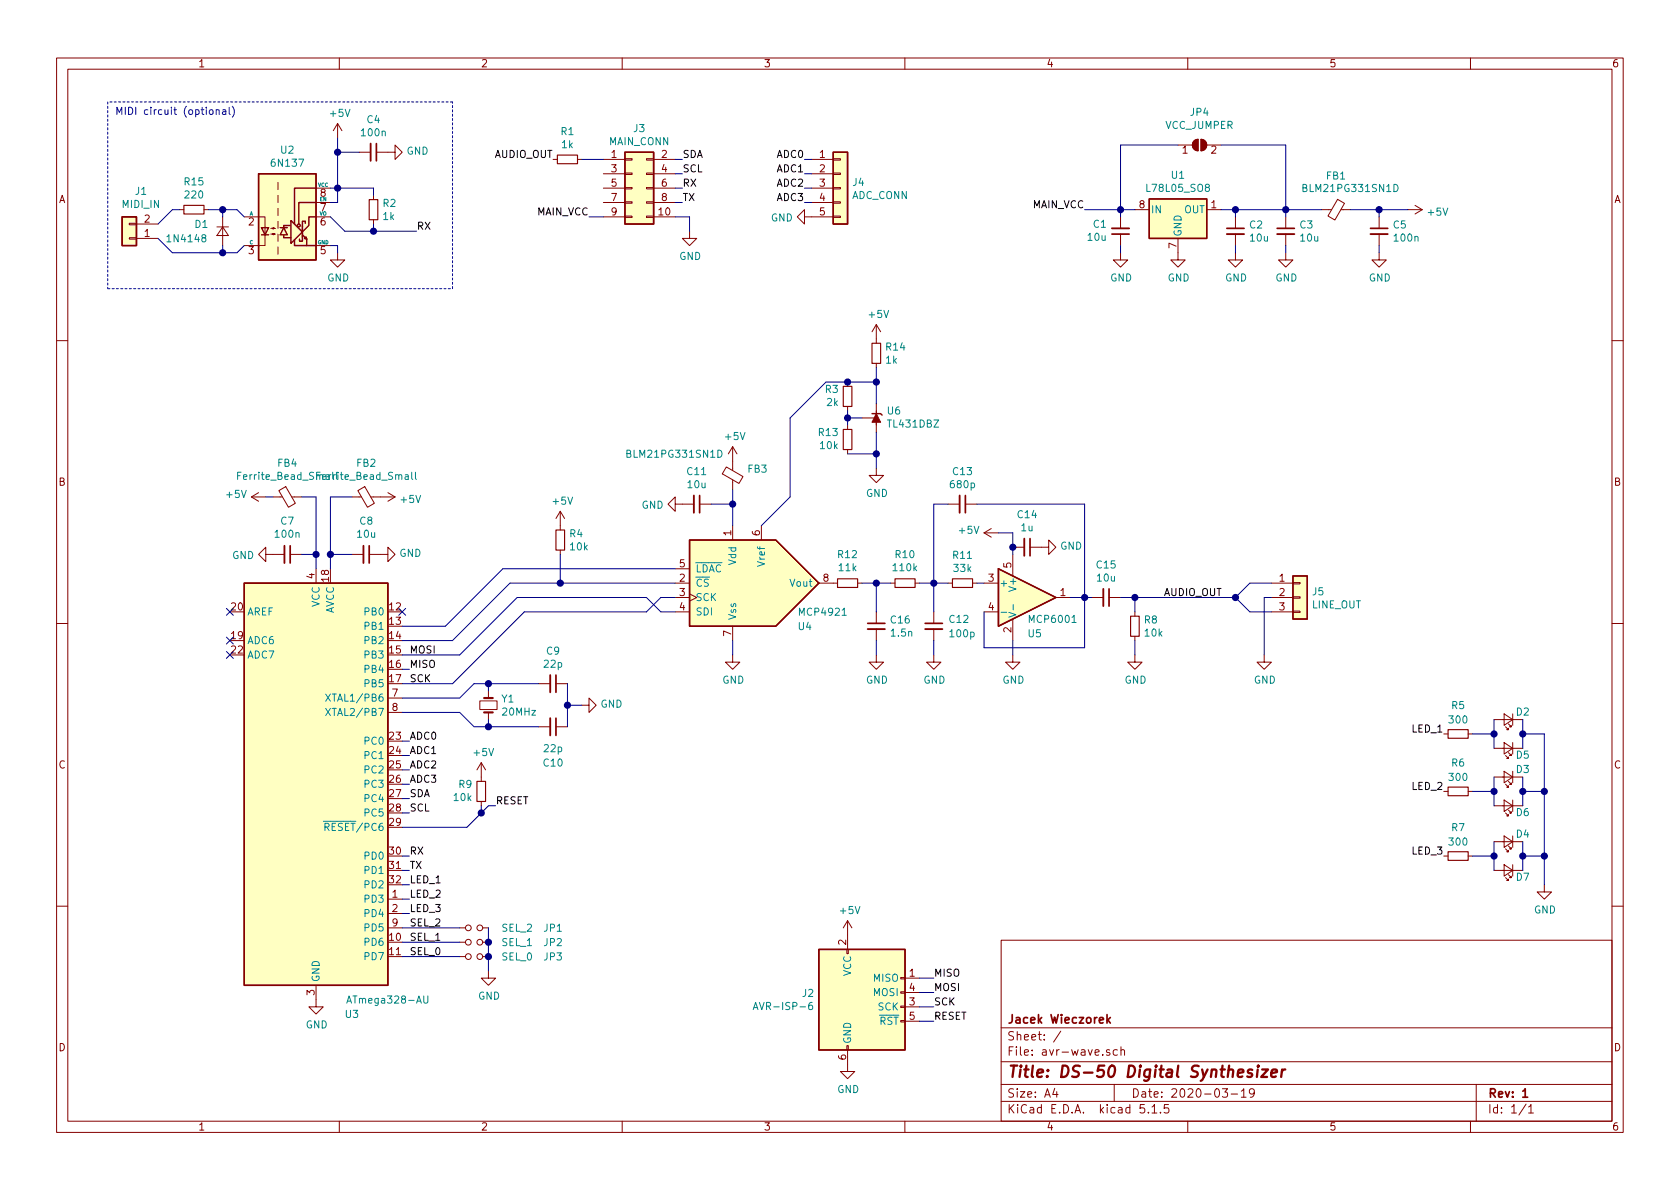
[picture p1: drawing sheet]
EESchema Schematic File Version 4
EELAYER 30 0
EELAYER END
$Descr A4 11693 8268
encoding utf-8
Sheet 1 1
Title "DS-50 Digital Synthesizer"
Date "2020-03-19"
Rev "1"
Comp "Jacek Wieczorek"
Comment1 ""
Comment2 ""
Comment3 ""
Comment4 ""
$EndDescr
$Comp
L MCU_Microchip_ATmega:ATmega328-AU U3
U 1 1
P 2200 5450
F 0 "U3" H 2450 3850 50  0000 C CNN
F 1 "ATmega328-AU" H 2700 3950 50  0000 C CNN
F 2 "Package_QFP:TQFP-32_7x7mm_P0.8mm" H 2200 5450 50  0001 C CIN
F 3 "http://ww1.microchip.com/downloads/en/DeviceDoc/ATmega328_P%20AVR%20MCU%20with%20picoPower%20Technology%20Data%20Sheet%2040001984A.pdf" H 2200 5450 50  0001 C CNN
	1    2200 5450
	1    0    0    -1  
$EndComp
$Comp
L Analog_DAC:MCP4921 U4
U 1 1
P 5100 4050
F 0 "U4" H 5550 3750 50  0000 L CNN
F 1 "MCP4921" H 5550 3850 50  0000 L CNN
F 2 "Package_SO:MSOP-8_3x3mm_P0.65mm" H 6100 3950 50  0001 C CNN
F 3 "http://ww1.microchip.com/downloads/en/DeviceDoc/22248a.pdf" H 6100 3950 50  0001 C CNN
	1    5100 4050
	1    0    0    -1  
$EndComp
$Comp
L Device:C_Small C11
U 1 1
P 4850 3500
F 0 "C11" V 4621 3500 50  0000 C CNN
F 1 "10u" V 4712 3500 50  0000 C CNN
F 2 "Capacitor_SMD:C_0805_2012Metric" H 4850 3500 50  0001 C CNN
F 3 "~" H 4850 3500 50  0001 C CNN
	1    4850 3500
	0    1    1    0   
$EndComp
Wire Wire Line
	4950 3500 5100 3500
Wire Wire Line
	5100 3500 5100 3650
Wire Wire Line
	5100 3500 5100 3400
Connection ~ 5100 3500
$Comp
L Device:Crystal_Small Y1
U 1 1
P 3400 4900
F 0 "Y1" V 3354 4988 50  0000 L CNN
F 1 "20MHz" V 3445 4988 50  0000 L CNN
F 2 "Crystal:Crystal_HC49-4H_Vertical" H 3400 4900 50  0001 C CNN
F 3 "~" H 3400 4900 50  0001 C CNN
	1    3400 4900
	0    1    1    0   
$EndComp
$Comp
L Device:C_Small C9
U 1 1
P 3850 4750
F 0 "C9" V 3621 4750 50  0000 C CNN
F 1 "22p" V 3712 4750 50  0000 C CNN
F 2 "Capacitor_SMD:C_0805_2012Metric" H 3850 4750 50  0001 C CNN
F 3 "~" H 3850 4750 50  0001 C CNN
	1    3850 4750
	0    1    1    0   
$EndComp
$Comp
L Device:C_Small C10
U 1 1
P 3850 5050
F 0 "C10" V 4100 5050 50  0000 C CNN
F 1 "22p" V 4000 5050 50  0000 C CNN
F 2 "Capacitor_SMD:C_0805_2012Metric" H 3850 5050 50  0001 C CNN
F 3 "~" H 3850 5050 50  0001 C CNN
	1    3850 5050
	0    1    1    0   
$EndComp
Wire Wire Line
	3950 5050 3950 4900
Wire Wire Line
	3750 5050 3400 5050
Wire Wire Line
	3400 5050 3400 5000
Wire Wire Line
	3750 4750 3400 4750
Wire Wire Line
	3400 4750 3400 4800
Wire Wire Line
	3200 4850 3300 4750
Wire Wire Line
	3300 4750 3400 4750
Connection ~ 3400 4750
Wire Wire Line
	3400 5050 3300 5050
Wire Wire Line
	3300 5050 3200 4950
Connection ~ 3400 5050
Wire Wire Line
	4050 4900 3950 4900
Connection ~ 3950 4900
Wire Wire Line
	3950 4900 3950 4750
Text Label 2850 4550 0    50   ~ 0
MOSI
Text Label 2850 4650 0    50   ~ 0
MISO
Wire Wire Line
	2800 4750 3150 4750
Text Label 2850 4750 0    50   ~ 0
SCK
Wire Wire Line
	2800 4850 3200 4850
Wire Wire Line
	2800 4950 3200 4950
Wire Wire Line
	2850 4650 2800 4650
Wire Wire Line
	3150 4750 3650 4250
Wire Wire Line
	3200 4550 3600 4150
Wire Wire Line
	2800 4550 3200 4550
Wire Wire Line
	3650 4250 4500 4250
Wire Wire Line
	4500 4250 4600 4150
Wire Wire Line
	4600 4150 4700 4150
Wire Wire Line
	4700 4250 4600 4250
Wire Wire Line
	4600 4250 4500 4150
Wire Wire Line
	4500 4150 3600 4150
Wire Wire Line
	4700 4050 3900 4050
Wire Wire Line
	3550 4050 3150 4450
Wire Wire Line
	3150 4450 2800 4450
Wire Wire Line
	2800 4350 3100 4350
Wire Wire Line
	3100 4350 3500 3950
$Comp
L Device:R_Small R1
U 1 1
P 3950 1100
F 0 "R1" V 3754 1100 50  0000 C CNN
F 1 "1k" V 3845 1100 50  0000 C CNN
F 2 "Resistor_SMD:R_0805_2012Metric" H 3950 1100 50  0001 C CNN
F 3 "~" H 3950 1100 50  0001 C CNN
	1    3950 1100
	0    1    1    0   
$EndComp
$Comp
L Device:R_Small R4
U 1 1
P 3900 3750
F 0 "R4" H 3959 3796 50  0000 L CNN
F 1 "10k" H 3959 3705 50  0000 L CNN
F 2 "Resistor_SMD:R_0805_2012Metric" H 3900 3750 50  0001 C CNN
F 3 "~" H 3900 3750 50  0001 C CNN
	1    3900 3750
	1    0    0    -1  
$EndComp
Wire Wire Line
	3900 3850 3900 4050
Connection ~ 3900 4050
Wire Wire Line
	3900 4050 3550 4050
$Comp
L power:+5V #PWR0101
U 1 1
P 3900 3650
F 0 "#PWR0101" H 3900 3500 50  0001 C CNN
F 1 "+5V" H 3915 3823 50  0000 C CNN
F 2 "" H 3900 3650 50  0001 C CNN
F 3 "" H 3900 3650 50  0001 C CNN
	1    3900 3650
	1    0    0    -1  
$EndComp
$Comp
L Device:Ferrite_Bead_Small FB3
U 1 1
P 5100 3300
F 0 "FB3" H 5200 3346 50  0000 L CNN
F 1 "BLM21PG331SN1D" H 4350 3450 50  0000 L CNN
F 2 "Inductor_SMD:L_0805_2012Metric" V 5030 3300 50  0001 C CNN
F 3 "~" H 5100 3300 50  0001 C CNN
	1    5100 3300
	1    0    0    -1  
$EndComp
$Comp
L power:+5V #PWR0102
U 1 1
P 5100 3200
F 0 "#PWR0102" H 5100 3050 50  0001 C CNN
F 1 "+5V" H 5115 3373 50  0000 C CNN
F 2 "" H 5100 3200 50  0001 C CNN
F 3 "" H 5100 3200 50  0001 C CNN
	1    5100 3200
	1    0    0    -1  
$EndComp
$Comp
L power:GND #PWR0103
U 1 1
P 5100 4550
F 0 "#PWR0103" H 5100 4300 50  0001 C CNN
F 1 "GND" H 5105 4377 50  0000 C CNN
F 2 "" H 5100 4550 50  0001 C CNN
F 3 "" H 5100 4550 50  0001 C CNN
	1    5100 4550
	1    0    0    -1  
$EndComp
$Comp
L Device:Ferrite_Bead_Small FB2
U 1 1
P 2550 3450
F 0 "FB2" V 2313 3450 50  0000 C CNN
F 1 "Ferrite_Bead_Small" V 2404 3450 50  0000 C CNN
F 2 "Inductor_SMD:L_0805_2012Metric" V 2480 3450 50  0001 C CNN
F 3 "~" H 2550 3450 50  0001 C CNN
	1    2550 3450
	0    -1   1    0   
$EndComp
$Comp
L Device:C_Small C7
U 1 1
P 2000 3850
F 0 "C7" V 2229 3850 50  0000 C CNN
F 1 "100n" V 2138 3850 50  0000 C CNN
F 2 "Capacitor_SMD:C_0805_2012Metric" H 2000 3850 50  0001 C CNN
F 3 "~" H 2000 3850 50  0001 C CNN
	1    2000 3850
	0    1    -1   0   
$EndComp
Wire Wire Line
	8500 1450 8600 1450
Wire Wire Line
	8600 1450 8600 1500
Wire Wire Line
	8600 1700 8600 1750
$Comp
L power:GND #PWR0105
U 1 1
P 8200 1750
F 0 "#PWR0105" H 8200 1500 50  0001 C CNN
F 1 "GND" H 8205 1577 50  0000 C CNN
F 2 "" H 8200 1750 50  0001 C CNN
F 3 "" H 8200 1750 50  0001 C CNN
	1    8200 1750
	1    0    0    -1  
$EndComp
$Comp
L power:GND #PWR0106
U 1 1
P 8600 1750
F 0 "#PWR0106" H 8600 1500 50  0001 C CNN
F 1 "GND" H 8605 1577 50  0000 C CNN
F 2 "" H 8600 1750 50  0001 C CNN
F 3 "" H 8600 1750 50  0001 C CNN
	1    8600 1750
	1    0    0    -1  
$EndComp
$Comp
L Device:C_Small C3
U 1 1
P 8950 1600
F 0 "C3" H 9042 1646 50  0000 L CNN
F 1 "10u" H 9042 1555 50  0000 L CNN
F 2 "Capacitor_SMD:C_0805_2012Metric" H 8950 1600 50  0001 C CNN
F 3 "~" H 8950 1600 50  0001 C CNN
	1    8950 1600
	1    0    0    -1  
$EndComp
Wire Wire Line
	8950 1500 8950 1450
Wire Wire Line
	8950 1450 8600 1450
Connection ~ 8600 1450
$Comp
L power:GND #PWR0107
U 1 1
P 8950 1750
F 0 "#PWR0107" H 8950 1500 50  0001 C CNN
F 1 "GND" H 8955 1577 50  0000 C CNN
F 2 "" H 8950 1750 50  0001 C CNN
F 3 "" H 8950 1750 50  0001 C CNN
	1    8950 1750
	1    0    0    -1  
$EndComp
Wire Wire Line
	8950 1750 8950 1700
$Comp
L Device:C_Small C1
U 1 1
P 7800 1600
F 0 "C1" H 7708 1554 50  0000 R CNN
F 1 "10u" H 7708 1645 50  0000 R CNN
F 2 "Capacitor_SMD:C_0805_2012Metric" H 7800 1600 50  0001 C CNN
F 3 "~" H 7800 1600 50  0001 C CNN
	1    7800 1600
	1    0    0    1   
$EndComp
$Comp
L power:GND #PWR0108
U 1 1
P 7800 1750
F 0 "#PWR0108" H 7800 1500 50  0001 C CNN
F 1 "GND" H 7805 1577 50  0000 C CNN
F 2 "" H 7800 1750 50  0001 C CNN
F 3 "" H 7800 1750 50  0001 C CNN
	1    7800 1750
	1    0    0    -1  
$EndComp
Wire Wire Line
	7800 1750 7800 1700
Wire Wire Line
	7900 1450 7800 1450
Wire Wire Line
	7800 1450 7800 1500
$Comp
L Device:Ferrite_Bead_Small FB1
U 1 1
P 9300 1450
F 0 "FB1" V 9063 1450 50  0000 C CNN
F 1 "BLM21PG331SN1D" V 9150 1550 50  0000 C CNN
F 2 "Inductor_SMD:L_0805_2012Metric" V 9230 1450 50  0001 C CNN
F 3 "~" H 9300 1450 50  0001 C CNN
	1    9300 1450
	0    1    1    0   
$EndComp
Wire Wire Line
	9200 1450 8950 1450
Connection ~ 8950 1450
$Comp
L Device:C_Small C5
U 1 1
P 9600 1600
F 0 "C5" H 9692 1646 50  0000 L CNN
F 1 "100n" H 9692 1555 50  0000 L CNN
F 2 "Capacitor_SMD:C_0805_2012Metric" H 9600 1600 50  0001 C CNN
F 3 "~" H 9600 1600 50  0001 C CNN
	1    9600 1600
	1    0    0    -1  
$EndComp
Wire Wire Line
	9600 1500 9600 1450
Wire Wire Line
	9600 1450 9400 1450
$Comp
L power:GND #PWR0109
U 1 1
P 9600 1750
F 0 "#PWR0109" H 9600 1500 50  0001 C CNN
F 1 "GND" H 9605 1577 50  0000 C CNN
F 2 "" H 9600 1750 50  0001 C CNN
F 3 "" H 9600 1750 50  0001 C CNN
	1    9600 1750
	1    0    0    -1  
$EndComp
Wire Wire Line
	9600 1750 9600 1700
$Comp
L power:+5V #PWR0110
U 1 1
P 9800 1450
F 0 "#PWR0110" H 9800 1300 50  0001 C CNN
F 1 "+5V" V 9815 1578 50  0000 L CNN
F 2 "" H 9800 1450 50  0001 C CNN
F 3 "" H 9800 1450 50  0001 C CNN
	1    9800 1450
	0    1    1    0   
$EndComp
Wire Wire Line
	9600 1450 9800 1450
Connection ~ 9600 1450
$Comp
L Device:C_Small C8
U 1 1
P 2550 3850
F 0 "C8" V 2779 3850 50  0000 C CNN
F 1 "10u" V 2688 3850 50  0000 C CNN
F 2 "Capacitor_SMD:C_0805_2012Metric" H 2550 3850 50  0001 C CNN
F 3 "~" H 2550 3850 50  0001 C CNN
	1    2550 3850
	0    1    -1   0   
$EndComp
Wire Wire Line
	2300 3950 2300 3850
Wire Wire Line
	2450 3850 2300 3850
Wire Wire Line
	2100 3850 2200 3850
Wire Wire Line
	2200 3850 2200 3950
$Comp
L power:GND #PWR0111
U 1 1
P 1900 3850
F 0 "#PWR0111" H 1900 3600 50  0001 C CNN
F 1 "GND" V 1905 3722 50  0000 R CNN
F 2 "" H 1900 3850 50  0001 C CNN
F 3 "" H 1900 3850 50  0001 C CNN
	1    1900 3850
	0    1    1    0   
$EndComp
$Comp
L power:GND #PWR0112
U 1 1
P 2650 3850
F 0 "#PWR0112" H 2650 3600 50  0001 C CNN
F 1 "GND" V 2655 3722 50  0000 R CNN
F 2 "" H 2650 3850 50  0001 C CNN
F 3 "" H 2650 3850 50  0001 C CNN
	1    2650 3850
	0    -1   -1   0   
$EndComp
Wire Wire Line
	2450 3450 2300 3450
Wire Wire Line
	2300 3450 2300 3850
Connection ~ 2300 3850
$Comp
L power:+5V #PWR0113
U 1 1
P 2650 3450
F 0 "#PWR0113" H 2650 3300 50  0001 C CNN
F 1 "+5V" V 2665 3578 50  0000 L CNN
F 2 "" H 2650 3450 50  0001 C CNN
F 3 "" H 2650 3450 50  0001 C CNN
	1    2650 3450
	0    1    1    0   
$EndComp
$Comp
L power:+5V #PWR0114
U 1 1
P 1850 3450
F 0 "#PWR0114" H 1850 3300 50  0001 C CNN
F 1 "+5V" V 1865 3578 50  0000 L CNN
F 2 "" H 1850 3450 50  0001 C CNN
F 3 "" H 1850 3450 50  0001 C CNN
	1    1850 3450
	0    -1   -1   0   
$EndComp
Wire Wire Line
	2200 3450 2200 3850
Connection ~ 2200 3850
$Comp
L Connector:AVR-ISP-6 J2
U 1 1
P 6000 7000
F 0 "J2" H 5671 7096 50  0000 R CNN
F 1 "AVR-ISP-6" H 5671 7005 50  0000 R CNN
F 2 "Connector_PinHeader_2.54mm:PinHeader_2x03_P2.54mm_Vertical" V 5750 7050 50  0001 C CNN
F 3 " ~" H 4725 6450 50  0001 C CNN
	1    6000 7000
	1    0    0    -1  
$EndComp
$Comp
L power:GND #PWR0116
U 1 1
P 5900 7400
F 0 "#PWR0116" H 5900 7150 50  0001 C CNN
F 1 "GND" H 5905 7227 50  0000 C CNN
F 2 "" H 5900 7400 50  0001 C CNN
F 3 "" H 5900 7400 50  0001 C CNN
	1    5900 7400
	1    0    0    -1  
$EndComp
$Comp
L power:+5V #PWR0117
U 1 1
P 5900 6500
F 0 "#PWR0117" H 5900 6350 50  0001 C CNN
F 1 "+5V" H 5915 6673 50  0000 C CNN
F 2 "" H 5900 6500 50  0001 C CNN
F 3 "" H 5900 6500 50  0001 C CNN
	1    5900 6500
	1    0    0    -1  
$EndComp
Text Label 6500 6800 0    50   ~ 0
MISO
Wire Wire Line
	6500 6800 6400 6800
Text Label 6500 6900 0    50   ~ 0
MOSI
Wire Wire Line
	6500 6900 6400 6900
Text Label 6500 7000 0    50   ~ 0
SCK
Wire Wire Line
	6500 7000 6400 7000
Text Label 6500 7100 0    50   ~ 0
RESET
Wire Wire Line
	6500 7100 6400 7100
$Comp
L Device:Jumper_NO_Small JP3
U 1 1
P 3300 6650
F 0 "JP3" H 3850 6650 50  0000 C CNN
F 1 "SEL_0" H 3600 6650 50  0000 C CNN
F 2 "Connector_PinHeader_2.54mm:PinHeader_1x02_P2.54mm_Vertical" H 3300 6650 50  0001 C CNN
F 3 "~" H 3300 6650 50  0001 C CNN
	1    3300 6650
	1    0    0    -1  
$EndComp
$Comp
L Device:Jumper_NO_Small JP2
U 1 1
P 3300 6550
F 0 "JP2" H 3850 6550 50  0000 C CNN
F 1 "SEL_1" H 3600 6550 50  0000 C CNN
F 2 "Connector_PinHeader_2.54mm:PinHeader_1x02_P2.54mm_Vertical" H 3300 6550 50  0001 C CNN
F 3 "~" H 3300 6550 50  0001 C CNN
	1    3300 6550
	1    0    0    -1  
$EndComp
$Comp
L Device:Jumper_NO_Small JP1
U 1 1
P 3300 6450
F 0 "JP1" H 3850 6450 50  0000 C CNN
F 1 "SEL_2" H 3600 6450 50  0000 C CNN
F 2 "Connector_PinHeader_2.54mm:PinHeader_1x02_P2.54mm_Vertical" H 3300 6450 50  0001 C CNN
F 3 "~" H 3300 6450 50  0001 C CNN
	1    3300 6450
	1    0    0    -1  
$EndComp
$Comp
L power:GND #PWR0118
U 1 1
P 3400 6750
F 0 "#PWR0118" H 3400 6500 50  0001 C CNN
F 1 "GND" H 3405 6577 50  0000 C CNN
F 2 "" H 3400 6750 50  0001 C CNN
F 3 "" H 3400 6750 50  0001 C CNN
	1    3400 6750
	1    0    0    -1  
$EndComp
Wire Wire Line
	3400 6750 3400 6650
Wire Wire Line
	3400 6650 3400 6550
Connection ~ 3400 6650
Wire Wire Line
	3400 6450 3400 6550
Connection ~ 3400 6550
Wire Wire Line
	3200 6650 2800 6650
Wire Wire Line
	2800 6550 3200 6550
Wire Wire Line
	3200 6450 2800 6450
Text Label 2850 5950 0    50   ~ 0
RX
Wire Wire Line
	2850 5950 2800 5950
Text Label 2850 6050 0    50   ~ 0
TX
Wire Wire Line
	2850 6050 2800 6050
NoConn ~ 1600 4450
NoConn ~ 1600 4550
$Comp
L Connector_Generic:Conn_02x05_Odd_Even J3
U 1 1
P 4400 1300
F 0 "J3" H 4450 1717 50  0000 C CNN
F 1 "MAIN_CONN" H 4450 1626 50  0000 C CNN
F 2 "Connector_PinSocket_2.54mm:PinSocket_2x05_P2.54mm_Vertical" H 4400 1300 50  0001 C CNN
F 3 "~" H 4400 1300 50  0001 C CNN
	1    4400 1300
	1    0    0    -1  
$EndComp
$Comp
L power:GND #PWR0120
U 1 1
P 4800 1600
F 0 "#PWR0120" H 4800 1350 50  0001 C CNN
F 1 "GND" H 4805 1427 50  0000 C CNN
F 2 "" H 4800 1600 50  0001 C CNN
F 3 "" H 4800 1600 50  0001 C CNN
	1    4800 1600
	1    0    0    -1  
$EndComp
Wire Wire Line
	4800 1600 4800 1500
Wire Wire Line
	4800 1500 4700 1500
Text Label 2850 5150 0    50   ~ 0
ADC0
Text Label 2850 5250 0    50   ~ 0
ADC1
Text Label 2850 5350 0    50   ~ 0
ADC2
Text Label 2850 5450 0    50   ~ 0
ADC3
Wire Wire Line
	2850 5550 2800 5550
Wire Wire Line
	2800 5450 2850 5450
Wire Wire Line
	2850 5350 2800 5350
Wire Wire Line
	2800 5250 2850 5250
Wire Wire Line
	2850 5150 2800 5150
Text Label 2850 5550 0    50   ~ 0
SDA
Text Label 2850 5650 0    50   ~ 0
SCL
Wire Wire Line
	2800 5650 2850 5650
Text Label 4750 1100 0    50   ~ 0
SDA
Wire Wire Line
	4750 1200 4700 1200
Text Label 4750 1200 0    50   ~ 0
SCL
Wire Wire Line
	4750 1100 4700 1100
$Comp
L power:GND #PWR0121
U 1 1
P 2200 6950
F 0 "#PWR0121" H 2200 6700 50  0001 C CNN
F 1 "GND" H 2205 6777 50  0000 C CNN
F 2 "" H 2200 6950 50  0001 C CNN
F 3 "" H 2200 6950 50  0001 C CNN
	1    2200 6950
	1    0    0    -1  
$EndComp
Text Label 3850 1100 2    50   ~ 0
AUDIO_OUT
$Comp
L Device:R_Small R5
U 1 1
P 10150 5100
F 0 "R5" V 9950 5100 50  0000 C CNN
F 1 "300" V 10050 5100 50  0000 C CNN
F 2 "Resistor_SMD:R_0805_2012Metric" H 10150 5100 50  0001 C CNN
F 3 "~" H 10150 5100 50  0001 C CNN
	1    10150 5100
	0    1    1    0   
$EndComp
$Comp
L Device:R_Small R6
U 1 1
P 10150 5500
F 0 "R6" V 9950 5500 50  0000 C CNN
F 1 "300" V 10050 5500 50  0000 C CNN
F 2 "Resistor_SMD:R_0805_2012Metric" H 10150 5500 50  0001 C CNN
F 3 "~" H 10150 5500 50  0001 C CNN
	1    10150 5500
	0    1    1    0   
$EndComp
$Comp
L Device:R_Small R7
U 1 1
P 10150 5950
F 0 "R7" V 9950 5950 50  0000 C CNN
F 1 "300" V 10050 5950 50  0000 C CNN
F 2 "Resistor_SMD:R_0805_2012Metric" H 10150 5950 50  0001 C CNN
F 3 "~" H 10150 5950 50  0001 C CNN
	1    10150 5950
	0    1    1    0   
$EndComp
$Comp
L Device:LED_Small D2
U 1 1
P 10500 5000
F 0 "D2" H 10400 4950 50  0000 C CNN
F 1 "LED_Small" H 10500 4886 50  0001 C CNN
F 2 "LED_SMD:LED_0805_2012Metric" V 10500 5000 50  0001 C CNN
F 3 "~" V 10500 5000 50  0001 C CNN
	1    10500 5000
	-1   0    0    1   
$EndComp
$Comp
L Device:LED_Small D3
U 1 1
P 10500 5400
F 0 "D3" H 10400 5350 50  0000 C CNN
F 1 "LED_Small" H 10500 5286 50  0001 C CNN
F 2 "LED_SMD:LED_0805_2012Metric" V 10500 5400 50  0001 C CNN
F 3 "~" V 10500 5400 50  0001 C CNN
	1    10500 5400
	-1   0    0    1   
$EndComp
$Comp
L Device:LED_Small D4
U 1 1
P 10500 5850
F 0 "D4" H 10400 5800 50  0000 C CNN
F 1 "LED_Small" H 10500 5736 50  0001 C CNN
F 2 "LED_SMD:LED_0805_2012Metric" V 10500 5850 50  0001 C CNN
F 3 "~" V 10500 5850 50  0001 C CNN
	1    10500 5850
	-1   0    0    1   
$EndComp
Wire Wire Line
	1650 1750 1700 1700
Wire Wire Line
	1550 1750 1200 1750
Connection ~ 1550 1750
Wire Wire Line
	1550 1700 1550 1750
Wire Wire Line
	1550 1450 1650 1450
Wire Wire Line
	1550 1500 1550 1450
Wire Wire Line
	1100 1550 1200 1450
Wire Wire Line
	1200 1750 1100 1650
Wire Wire Line
	1650 1750 1550 1750
Wire Wire Line
	1700 1500 1650 1450
$Comp
L Connector_Generic:Conn_01x02 J1
U 1 1
P 900 1650
F 0 "J1" H 818 1325 50  0000 C CNN
F 1 "MIDI_IN" H 818 1416 50  0000 C CNN
F 2 "Connector_PinHeader_2.54mm:PinHeader_1x02_P2.54mm_Vertical" H 900 1650 50  0001 C CNN
F 3 "~" H 900 1650 50  0001 C CNN
	1    900  1650
	-1   0    0    1   
$EndComp
Connection ~ 2600 1600
Wire Wire Line
	2900 1600 2600 1600
Connection ~ 2350 1050
Wire Wire Line
	2350 1050 2350 1300
Wire Wire Line
	2350 1050 2350 950 
Wire Wire Line
	2500 1050 2350 1050
Text Label 2900 1600 0    50   ~ 0
RX
Wire Wire Line
	2600 1550 2600 1600
Wire Wire Line
	2600 1350 2600 1300
Wire Wire Line
	2400 1600 2600 1600
Wire Wire Line
	2300 1500 2400 1600
$Comp
L power:GND #PWR0123
U 1 1
P 2700 1050
F 0 "#PWR0123" H 2700 800 50  0001 C CNN
F 1 "GND" V 2705 922 50  0000 R CNN
F 2 "" H 2700 1050 50  0001 C CNN
F 3 "" H 2700 1050 50  0001 C CNN
	1    2700 1050
	0    -1   -1   0   
$EndComp
$Comp
L Device:C_Small C4
U 1 1
P 2600 1050
F 0 "C4" V 2371 1050 50  0000 C CNN
F 1 "100n" V 2462 1050 50  0000 C CNN
F 2 "Capacitor_SMD:C_0805_2012Metric" H 2600 1050 50  0001 C CNN
F 3 "~" H 2600 1050 50  0001 C CNN
	1    2600 1050
	0    1    1    0   
$EndComp
Wire Wire Line
	2600 1300 2350 1300
Connection ~ 2350 1300
Wire Wire Line
	2300 1400 2350 1400
$Comp
L Device:R_Small R2
U 1 1
P 2600 1450
F 0 "R2" H 2659 1496 50  0000 L CNN
F 1 "1k" H 2659 1405 50  0000 L CNN
F 2 "Resistor_SMD:R_0805_2012Metric" H 2600 1450 50  0001 C CNN
F 3 "~" H 2600 1450 50  0001 C CNN
	1    2600 1450
	1    0    0    -1  
$EndComp
Wire Wire Line
	2350 1300 2300 1300
$Comp
L power:+5V #PWR0124
U 1 1
P 2350 950
F 0 "#PWR0124" H 2350 800 50  0001 C CNN
F 1 "+5V" H 2365 1123 50  0000 C CNN
F 2 "" H 2350 950 50  0001 C CNN
F 3 "" H 2350 950 50  0001 C CNN
	1    2350 950 
	1    0    0    -1  
$EndComp
Wire Wire Line
	2350 1700 2300 1700
Wire Wire Line
	2350 1750 2350 1700
$Comp
L power:GND #PWR0125
U 1 1
P 2350 1750
F 0 "#PWR0125" H 2350 1500 50  0001 C CNN
F 1 "GND" H 2355 1577 50  0000 C CNN
F 2 "" H 2350 1750 50  0001 C CNN
F 3 "" H 2350 1750 50  0001 C CNN
	1    2350 1750
	1    0    0    -1  
$EndComp
$Comp
L Device:D_Small D1
U 1 1
P 1550 1600
F 0 "D1" V 1500 1400 50  0000 L CNN
F 1 "1N4148" V 1600 1200 50  0000 L CNN
F 2 "Diode_SMD:D_SOD-323_HandSoldering" V 1550 1600 50  0001 C CNN
F 3 "~" V 1550 1600 50  0001 C CNN
	1    1550 1600
	0    1    1    0   
$EndComp
$Comp
L Isolator:6N137 U2
U 1 1
P 2000 1500
F 0 "U2" H 2000 1967 50  0000 C CNN
F 1 "6N137" H 2000 1876 50  0000 C CNN
F 2 "Package_DIP:DIP-8_W7.62mm" H 2000 1000 50  0001 C CNN
F 3 "https://docs.broadcom.com/docs/AV02-0940EN" H 1150 2050 50  0001 C CNN
	1    2000 1500
	1    0    0    -1  
$EndComp
Wire Notes Line
	750  2000 3150 2000
Wire Notes Line
	3150 2000 3150 700 
Wire Notes Line
	3150 700  750  700 
Wire Notes Line
	750  700  750  2000
Text Notes 800  800  0    50   ~ 0
MIDI circuit (optional)
$Comp
L power:GND #PWR0126
U 1 1
P 4050 4900
F 0 "#PWR0126" H 4050 4650 50  0001 C CNN
F 1 "GND" V 4055 4772 50  0000 R CNN
F 2 "" H 4050 4900 50  0001 C CNN
F 3 "" H 4050 4900 50  0001 C CNN
	1    4050 4900
	0    -1   -1   0   
$EndComp
Text Label 4750 1300 0    50   ~ 0
RX
Text Label 4750 1400 0    50   ~ 0
TX
Wire Wire Line
	4750 1400 4700 1400
Wire Wire Line
	4700 1300 4750 1300
NoConn ~ 2800 4250
$Comp
L Connector_Generic:Conn_01x05 J4
U 1 1
P 5850 1300
F 0 "J4" H 5930 1342 50  0000 L CNN
F 1 "ADC_CONN" H 5930 1251 50  0000 L CNN
F 2 "Connector_PinHeader_2.54mm:PinHeader_1x05_P2.54mm_Vertical" H 5850 1300 50  0001 C CNN
F 3 "~" H 5850 1300 50  0001 C CNN
	1    5850 1300
	1    0    0    -1  
$EndComp
Text Label 5600 1100 2    50   ~ 0
ADC0
Text Label 5600 1200 2    50   ~ 0
ADC1
Text Label 5600 1300 2    50   ~ 0
ADC2
Text Label 5600 1400 2    50   ~ 0
ADC3
Wire Wire Line
	5600 1100 5650 1100
Wire Wire Line
	5600 1200 5650 1200
Wire Wire Line
	5600 1300 5650 1300
Wire Wire Line
	5600 1400 5650 1400
$Comp
L power:GND #PWR0128
U 1 1
P 5650 1500
F 0 "#PWR0128" H 5650 1250 50  0001 C CNN
F 1 "GND" V 5655 1372 50  0000 R CNN
F 2 "" H 5650 1500 50  0001 C CNN
F 3 "" H 5650 1500 50  0001 C CNN
	1    5650 1500
	0    1    1    0   
$EndComp
$Comp
L power:GND #PWR0129
U 1 1
P 4750 3500
F 0 "#PWR0129" H 4750 3250 50  0001 C CNN
F 1 "GND" V 4755 3372 50  0000 R CNN
F 2 "" H 4750 3500 50  0001 C CNN
F 3 "" H 4750 3500 50  0001 C CNN
	1    4750 3500
	0    1    1    0   
$EndComp
Wire Wire Line
	7550 1450 7800 1450
Connection ~ 7800 1450
Text Label 3450 5600 0    50   ~ 0
RESET
$Comp
L Device:R_Small R9
U 1 1
P 3350 5500
F 0 "R9" H 3291 5454 50  0000 R CNN
F 1 "10k" H 3291 5545 50  0000 R CNN
F 2 "Resistor_SMD:R_0805_2012Metric" H 3350 5500 50  0001 C CNN
F 3 "~" H 3350 5500 50  0001 C CNN
	1    3350 5500
	1    0    0    1   
$EndComp
Wire Wire Line
	3400 5600 3350 5650
Wire Wire Line
	3350 5650 3250 5750
Wire Wire Line
	2800 5750 3250 5750
Connection ~ 3350 5650
Wire Wire Line
	3350 5650 3350 5600
$Comp
L power:+5V #PWR0131
U 1 1
P 3350 5400
F 0 "#PWR0131" H 3350 5250 50  0001 C CNN
F 1 "+5V" H 3365 5573 50  0000 C CNN
F 2 "" H 3350 5400 50  0001 C CNN
F 3 "" H 3350 5400 50  0001 C CNN
	1    3350 5400
	1    0    0    -1  
$EndComp
Wire Wire Line
	3450 5600 3400 5600
Text Label 7550 1450 2    50   ~ 0
MAIN_VCC
$Comp
L Jumper:SolderJumper_2_Open JP4
U 1 1
P 8350 1000
F 0 "JP4" H 8350 775 50  0000 C CNN
F 1 "VCC_JUMPER" H 8350 866 50  0000 C CNN
F 2 "Jumper:SolderJumper-2_P1.3mm_Open_RoundedPad1.0x1.5mm" H 8350 1000 50  0001 C CNN
F 3 "~" H 8350 1000 50  0001 C CNN
	1    8350 1000
	1    0    0    1   
$EndComp
Wire Wire Line
	8200 1000 7800 1000
Wire Wire Line
	7800 1000 7800 1450
Wire Wire Line
	8500 1000 8950 1000
Wire Wire Line
	8950 1000 8950 1450
Connection ~ 7050 3800
Wire Wire Line
	7050 3700 7050 3800
Wire Wire Line
	6950 3700 7050 3700
Wire Wire Line
	7050 3850 7050 3800
$Comp
L power:GND #PWR0119
U 1 1
P 7250 3800
F 0 "#PWR0119" H 7250 3550 50  0001 C CNN
F 1 "GND" V 7255 3672 50  0000 R CNN
F 2 "" H 7250 3800 50  0001 C CNN
F 3 "" H 7250 3800 50  0001 C CNN
	1    7250 3800
	0    -1   -1   0   
$EndComp
Wire Wire Line
	6800 3500 7550 3500
$Comp
L Amplifier_Operational:MCP6001-OT U5
U 1 1
P 7150 4150
F 0 "U5" H 7150 3900 50  0000 L CNN
F 1 "MCP6001" H 7150 4000 50  0000 L CNN
F 2 "Package_TO_SOT_SMD:SOT-23-5" H 7050 3950 50  0001 L CNN
F 3 "http://ww1.microchip.com/downloads/en/DeviceDoc/21733j.pdf" H 7150 4350 50  0001 C CNN
	1    7150 4150
	1    0    0    -1  
$EndComp
$Comp
L Device:C_Small C14
U 1 1
P 7150 3800
F 0 "C14" V 6921 3800 50  0000 C CNN
F 1 "1u" V 7012 3800 50  0000 C CNN
F 2 "Capacitor_SMD:C_0805_2012Metric" H 7150 3800 50  0001 C CNN
F 3 "~" H 7150 3800 50  0001 C CNN
	1    7150 3800
	0    1    1    0   
$EndComp
$Comp
L power:+5V #PWR0130
U 1 1
P 6950 3700
F 0 "#PWR0130" H 6950 3550 50  0001 C CNN
F 1 "+5V" V 6965 3828 50  0000 L CNN
F 2 "" H 6950 3700 50  0001 C CNN
F 3 "" H 6950 3700 50  0001 C CNN
	1    6950 3700
	0    -1   -1   0   
$EndComp
Wire Wire Line
	7550 3500 7550 4150
Wire Wire Line
	6500 3500 6500 4050
Wire Wire Line
	6500 3500 6600 3500
$Comp
L Device:C_Small C13
U 1 1
P 6700 3500
F 0 "C13" V 6471 3500 50  0000 C CNN
F 1 "680p" V 6562 3500 50  0000 C CNN
F 2 "Capacitor_SMD:C_0805_2012Metric" H 6700 3500 50  0001 C CNN
F 3 "~" H 6700 3500 50  0001 C CNN
	1    6700 3500
	0    1    1    0   
$EndComp
Connection ~ 6500 4050
Wire Wire Line
	6500 4050 6400 4050
$Comp
L Device:R_Small R10
U 1 1
P 6300 4050
F 0 "R10" V 6496 4050 50  0000 C CNN
F 1 "110k" V 6405 4050 50  0000 C CNN
F 2 "Resistor_SMD:R_0805_2012Metric" H 6300 4050 50  0001 C CNN
F 3 "~" H 6300 4050 50  0001 C CNN
	1    6300 4050
	0    -1   -1   0   
$EndComp
Wire Wire Line
	6800 4050 6850 4050
Wire Wire Line
	6500 4050 6600 4050
Wire Wire Line
	6500 4250 6500 4050
Wire Wire Line
	6500 4550 6500 4450
$Comp
L power:GND #PWR0132
U 1 1
P 6500 4550
F 0 "#PWR0132" H 6500 4300 50  0001 C CNN
F 1 "GND" H 6505 4377 50  0000 C CNN
F 2 "" H 6500 4550 50  0001 C CNN
F 3 "" H 6500 4550 50  0001 C CNN
	1    6500 4550
	1    0    0    -1  
$EndComp
Wire Wire Line
	7050 4550 7050 4450
$Comp
L power:GND #PWR0133
U 1 1
P 7050 4550
F 0 "#PWR0133" H 7050 4300 50  0001 C CNN
F 1 "GND" H 7055 4377 50  0000 C CNN
F 2 "" H 7050 4550 50  0001 C CNN
F 3 "" H 7050 4550 50  0001 C CNN
	1    7050 4550
	1    0    0    -1  
$EndComp
Wire Wire Line
	7550 4150 7450 4150
Connection ~ 7550 4150
Wire Wire Line
	7550 4500 7550 4150
$Comp
L Device:R_Small R11
U 1 1
P 6700 4050
F 0 "R11" V 6504 4050 50  0000 C CNN
F 1 "33k" V 6595 4050 50  0000 C CNN
F 2 "Resistor_SMD:R_0805_2012Metric" H 6700 4050 50  0001 C CNN
F 3 "~" H 6700 4050 50  0001 C CNN
	1    6700 4050
	0    1    1    0   
$EndComp
Wire Wire Line
	7600 4150 7550 4150
Text Label 8100 4150 0    50   ~ 0
AUDIO_OUT
$Comp
L power:GND #PWR0104
U 1 1
P 7900 4550
F 0 "#PWR0104" H 7900 4300 50  0001 C CNN
F 1 "GND" H 7905 4377 50  0000 C CNN
F 2 "" H 7900 4550 50  0001 C CNN
F 3 "" H 7900 4550 50  0001 C CNN
	1    7900 4550
	1    0    0    -1  
$EndComp
$Comp
L Device:R_Small R8
U 1 1
P 7900 4350
F 0 "R8" H 7959 4396 50  0000 L CNN
F 1 "10k" H 7959 4305 50  0000 L CNN
F 2 "Resistor_SMD:R_0805_2012Metric" H 7900 4350 50  0001 C CNN
F 3 "~" H 7900 4350 50  0001 C CNN
	1    7900 4350
	1    0    0    -1  
$EndComp
Text Label 4100 1500 2    50   ~ 0
MAIN_VCC
Wire Wire Line
	4100 1500 4200 1500
Wire Wire Line
	4050 1100 4200 1100
$Comp
L Connector_Generic:Conn_01x03 J5
U 1 1
P 9050 4150
F 0 "J5" H 9130 4192 50  0000 L CNN
F 1 "LINE_OUT" H 9130 4101 50  0000 L CNN
F 2 "Connector_PinHeader_2.54mm:PinHeader_1x03_P2.54mm_Vertical" H 9050 4150 50  0001 C CNN
F 3 "~" H 9050 4150 50  0001 C CNN
	1    9050 4150
	1    0    0    -1  
$EndComp
Wire Wire Line
	8850 4050 8700 4050
Wire Wire Line
	8700 4050 8600 4150
Wire Wire Line
	8850 4150 8800 4150
Wire Wire Line
	8800 4150 8800 4550
$Comp
L power:GND #PWR0127
U 1 1
P 8800 4550
F 0 "#PWR0127" H 8800 4300 50  0001 C CNN
F 1 "GND" H 8805 4377 50  0000 C CNN
F 2 "" H 8800 4550 50  0001 C CNN
F 3 "" H 8800 4550 50  0001 C CNN
	1    8800 4550
	1    0    0    -1  
$EndComp
Wire Wire Line
	8700 4250 8600 4150
Wire Wire Line
	8850 4250 8700 4250
Connection ~ 8600 4150
Wire Wire Line
	7800 4150 7900 4150
Wire Wire Line
	7900 4150 8600 4150
Connection ~ 7900 4150
$Comp
L Device:C_Small C2
U 1 1
P 8600 1600
F 0 "C2" H 8692 1646 50  0000 L CNN
F 1 "10u" H 8692 1555 50  0000 L CNN
F 2 "Capacitor_SMD:C_0805_2012Metric" H 8600 1600 50  0001 C CNN
F 3 "~" H 8600 1600 50  0001 C CNN
	1    8600 1600
	1    0    0    -1  
$EndComp
$Comp
L Device:C_Small C15
U 1 1
P 7700 4150
F 0 "C15" V 7471 4150 50  0000 C CNN
F 1 "10u" V 7562 4150 50  0000 C CNN
F 2 "Capacitor_SMD:C_0805_2012Metric" H 7700 4150 50  0001 C CNN
F 3 "~" H 7700 4150 50  0001 C CNN
	1    7700 4150
	0    1    1    0   
$EndComp
Wire Wire Line
	7900 4150 7900 4250
Wire Wire Line
	7900 4450 7900 4550
$Comp
L Regulator_Linear:L78L05_SO8 U1
U 1 1
P 8200 1450
F 0 "U1" H 8200 1692 50  0000 C CNN
F 1 "L78L05_SO8" H 8200 1601 50  0000 C CNN
F 2 "Package_SO:SOIC-8_3.9x4.9mm_P1.27mm" H 8300 1650 50  0001 C CIN
F 3 "http://www.st.com/content/ccc/resource/technical/document/datasheet/15/55/e5/aa/23/5b/43/fd/CD00000446.pdf/files/CD00000446.pdf/jcr:content/translations/en.CD00000446.pdf" H 8400 1450 50  0001 C CNN
	1    8200 1450
	1    0    0    -1  
$EndComp
$Comp
L Device:C_Small C16
U 1 1
P 6100 4350
F 0 "C16" H 6192 4396 50  0000 L CNN
F 1 "1.5n" H 6192 4305 50  0000 L CNN
F 2 "Capacitor_SMD:C_0805_2012Metric" H 6100 4350 50  0001 C CNN
F 3 "~" H 6100 4350 50  0001 C CNN
	1    6100 4350
	1    0    0    -1  
$EndComp
Wire Wire Line
	6100 4250 6100 4050
Wire Wire Line
	6100 4050 6000 4050
Wire Wire Line
	6100 4050 6200 4050
Connection ~ 6100 4050
$Comp
L power:GND #PWR0134
U 1 1
P 6100 4550
F 0 "#PWR0134" H 6100 4300 50  0001 C CNN
F 1 "GND" H 6105 4377 50  0000 C CNN
F 2 "" H 6100 4550 50  0001 C CNN
F 3 "" H 6100 4550 50  0001 C CNN
	1    6100 4550
	1    0    0    -1  
$EndComp
Wire Wire Line
	6100 4550 6100 4450
$Comp
L Device:R_Small R12
U 1 1
P 5900 4050
F 0 "R12" V 6096 4050 50  0000 C CNN
F 1 "11k" V 6005 4050 50  0000 C CNN
F 2 "Resistor_SMD:R_0805_2012Metric" H 5900 4050 50  0001 C CNN
F 3 "~" H 5900 4050 50  0001 C CNN
	1    5900 4050
	0    -1   -1   0   
$EndComp
Wire Wire Line
	5100 4550 5100 4450
Wire Wire Line
	3500 3950 4700 3950
$Comp
L Device:Ferrite_Bead_Small FB4
U 1 1
P 2000 3450
F 0 "FB4" V 1763 3450 50  0000 C CNN
F 1 "Ferrite_Bead_Small" V 1854 3450 50  0000 C CNN
F 2 "Inductor_SMD:L_0805_2012Metric" V 1930 3450 50  0001 C CNN
F 3 "~" H 2000 3450 50  0001 C CNN
	1    2000 3450
	0    -1   1    0   
$EndComp
Wire Wire Line
	2100 3450 2200 3450
Wire Wire Line
	1900 3450 1850 3450
$Comp
L Device:LED_Small D5
U 1 1
P 10500 5200
F 0 "D5" H 10400 5250 50  0000 C CNN
F 1 "LED_Small" H 10500 5086 50  0001 C CNN
F 2 "LED_SMD:LED_0805_2012Metric" V 10500 5200 50  0001 C CNN
F 3 "~" V 10500 5200 50  0001 C CNN
	1    10500 5200
	-1   0    0    1   
$EndComp
Wire Wire Line
	10400 5200 10400 5100
Wire Wire Line
	10400 5100 10250 5100
Connection ~ 10400 5100
Wire Wire Line
	10400 5100 10400 5000
Wire Wire Line
	10600 5000 10600 5100
$Comp
L Device:LED_Small D6
U 1 1
P 10500 5600
F 0 "D6" H 10400 5650 50  0000 C CNN
F 1 "LED_Small" H 10500 5486 50  0001 C CNN
F 2 "LED_SMD:LED_0805_2012Metric" V 10500 5600 50  0001 C CNN
F 3 "~" V 10500 5600 50  0001 C CNN
	1    10500 5600
	-1   0    0    1   
$EndComp
Wire Wire Line
	10400 5600 10400 5500
Wire Wire Line
	10400 5500 10250 5500
Connection ~ 10400 5500
Wire Wire Line
	10400 5500 10400 5400
Wire Wire Line
	10600 5400 10600 5500
$Comp
L Device:LED_Small D7
U 1 1
P 10500 6050
F 0 "D7" H 10400 6100 50  0000 C CNN
F 1 "LED_Small" H 10500 5936 50  0001 C CNN
F 2 "LED_SMD:LED_0805_2012Metric" V 10500 6050 50  0001 C CNN
F 3 "~" V 10500 6050 50  0001 C CNN
	1    10500 6050
	-1   0    0    1   
$EndComp
Wire Wire Line
	10400 5850 10400 5950
Wire Wire Line
	10400 5950 10250 5950
Connection ~ 10400 5950
Wire Wire Line
	10400 5950 10400 6050
Wire Wire Line
	10600 5850 10600 5950
$Comp
L power:GND #PWR0122
U 1 1
P 10750 6150
F 0 "#PWR0122" H 10750 5900 50  0001 C CNN
F 1 "GND" H 10755 5977 50  0000 C CNN
F 2 "" H 10750 6150 50  0001 C CNN
F 3 "" H 10750 6150 50  0001 C CNN
	1    10750 6150
	1    0    0    -1  
$EndComp
Wire Wire Line
	10750 6150 10750 5950
Wire Wire Line
	10750 5950 10600 5950
Connection ~ 10600 5950
Wire Wire Line
	10600 5950 10600 6050
Wire Wire Line
	10750 5950 10750 5500
Wire Wire Line
	10750 5500 10600 5500
Connection ~ 10750 5950
Connection ~ 10600 5500
Wire Wire Line
	10600 5500 10600 5600
Wire Wire Line
	10750 5500 10750 5100
Wire Wire Line
	10750 5100 10600 5100
Connection ~ 10750 5500
Connection ~ 10600 5100
Wire Wire Line
	10600 5100 10600 5200
Text Label 10050 5100 2    50   ~ 0
LED_1
Text Label 10050 5500 2    50   ~ 0
LED_2
Text Label 10050 5950 2    50   ~ 0
LED_3
Wire Wire Line
	2800 6150 2850 6150
Text Label 2850 6150 0    50   ~ 0
LED_1
Text Label 2850 6250 0    50   ~ 0
LED_2
Text Label 2850 6350 0    50   ~ 0
LED_3
Wire Wire Line
	2850 6250 2800 6250
Wire Wire Line
	2800 6350 2850 6350
$Comp
L power:GND #PWR0115
U 1 1
P 6100 3250
F 0 "#PWR0115" H 6100 3000 50  0001 C CNN
F 1 "GND" H 6105 3077 50  0000 C CNN
F 2 "" H 6100 3250 50  0001 C CNN
F 3 "" H 6100 3250 50  0001 C CNN
	1    6100 3250
	1    0    0    -1  
$EndComp
Connection ~ 6100 3150
$Comp
L power:+5V #PWR0135
U 1 1
P 6100 2350
F 0 "#PWR0135" H 6100 2200 50  0001 C CNN
F 1 "+5V" H 6115 2523 50  0000 C CNN
F 2 "" H 6100 2350 50  0001 C CNN
F 3 "" H 6100 2350 50  0001 C CNN
	1    6100 2350
	1    0    0    -1  
$EndComp
Connection ~ 6100 2650
$Comp
L Device:R_Small R14
U 1 1
P 6100 2450
F 0 "R14" H 6159 2496 50  0000 L CNN
F 1 "1k" H 6159 2405 50  0000 L CNN
F 2 "Resistor_SMD:R_0805_2012Metric" H 6100 2450 50  0001 C CNN
F 3 "~" H 6100 2450 50  0001 C CNN
	1    6100 2450
	1    0    0    -1  
$EndComp
Wire Wire Line
	6100 2550 6100 2650
Wire Wire Line
	6100 3150 6100 3000
Wire Wire Line
	6100 2800 6100 2650
$Comp
L Reference_Voltage:TL431DBZ U6
U 1 1
P 6100 2900
F 0 "U6" V 6146 2830 50  0000 R CNN
F 1 "TL431DBZ" V 6055 2830 50  0000 R CNN
F 2 "Package_TO_SOT_SMD:SOT-23" H 6100 2750 50  0001 C CIN
F 3 "http://www.ti.com/lit/ds/symlink/tl431.pdf" H 6100 2900 50  0001 C CIN
	1    6100 2900
	0    -1   -1   0   
$EndComp
Connection ~ 5900 2900
Wire Wire Line
	5900 2900 6000 2900
Wire Wire Line
	5900 2950 5900 2900
Wire Wire Line
	5900 3150 6100 3150
$Comp
L Device:R_Small R13
U 1 1
P 5900 3050
F 0 "R13" H 5841 3004 50  0000 R CNN
F 1 "10k" H 5841 3095 50  0000 R CNN
F 2 "Resistor_SMD:R_0805_2012Metric" H 5900 3050 50  0001 C CNN
F 3 "~" H 5900 3050 50  0001 C CNN
	1    5900 3050
	1    0    0    1   
$EndComp
Wire Wire Line
	6100 2650 5900 2650
Wire Wire Line
	5900 2900 5900 2850
$Comp
L Device:R_Small R3
U 1 1
P 5900 2750
F 0 "R3" H 5842 2704 50  0000 R CNN
F 1 "2k" H 5842 2795 50  0000 R CNN
F 2 "Resistor_SMD:R_0805_2012Metric" H 5900 2750 50  0001 C CNN
F 3 "~" H 5900 2750 50  0001 C CNN
	1    5900 2750
	1    0    0    1   
$EndComp
Wire Wire Line
	5300 3650 5500 3450
Wire Wire Line
	6100 3250 6100 3150
Wire Wire Line
	5900 2650 5750 2650
Wire Wire Line
	5750 2650 5500 2900
Connection ~ 5900 2650
Wire Wire Line
	5500 2900 5500 3450
NoConn ~ 1600 4250
$Comp
L Device:C_Small C12
U 1 1
P 6500 4350
F 0 "C12" H 6600 4400 50  0000 L CNN
F 1 "100p" H 6600 4300 50  0000 L CNN
F 2 "Capacitor_SMD:C_0805_2012Metric" H 6500 4350 50  0001 C CNN
F 3 "~" H 6500 4350 50  0001 C CNN
	1    6500 4350
	1    0    0    -1  
$EndComp
Wire Wire Line
	6850 4250 6850 4500
Wire Wire Line
	6850 4500 7550 4500
Text Label 2850 6650 0    50   ~ 0
SEL_0
Text Label 2850 6550 0    50   ~ 0
SEL_1
Text Label 2850 6450 0    50   ~ 0
SEL_2
Wire Wire Line
	2350 1400 2350 1300
$Comp
L Device:R_Small R15
U 1 1
P 1350 1450
F 0 "R15" V 1154 1450 50  0000 C CNN
F 1 "220" V 1245 1450 50  0000 C CNN
F 2 "Resistor_SMD:R_0805_2012Metric" H 1350 1450 50  0001 C CNN
F 3 "~" H 1350 1450 50  0001 C CNN
	1    1350 1450
	0    1    1    0   
$EndComp
Wire Wire Line
	1250 1450 1200 1450
Wire Wire Line
	1450 1450 1550 1450
Connection ~ 1550 1450
$EndSCHEMATC
